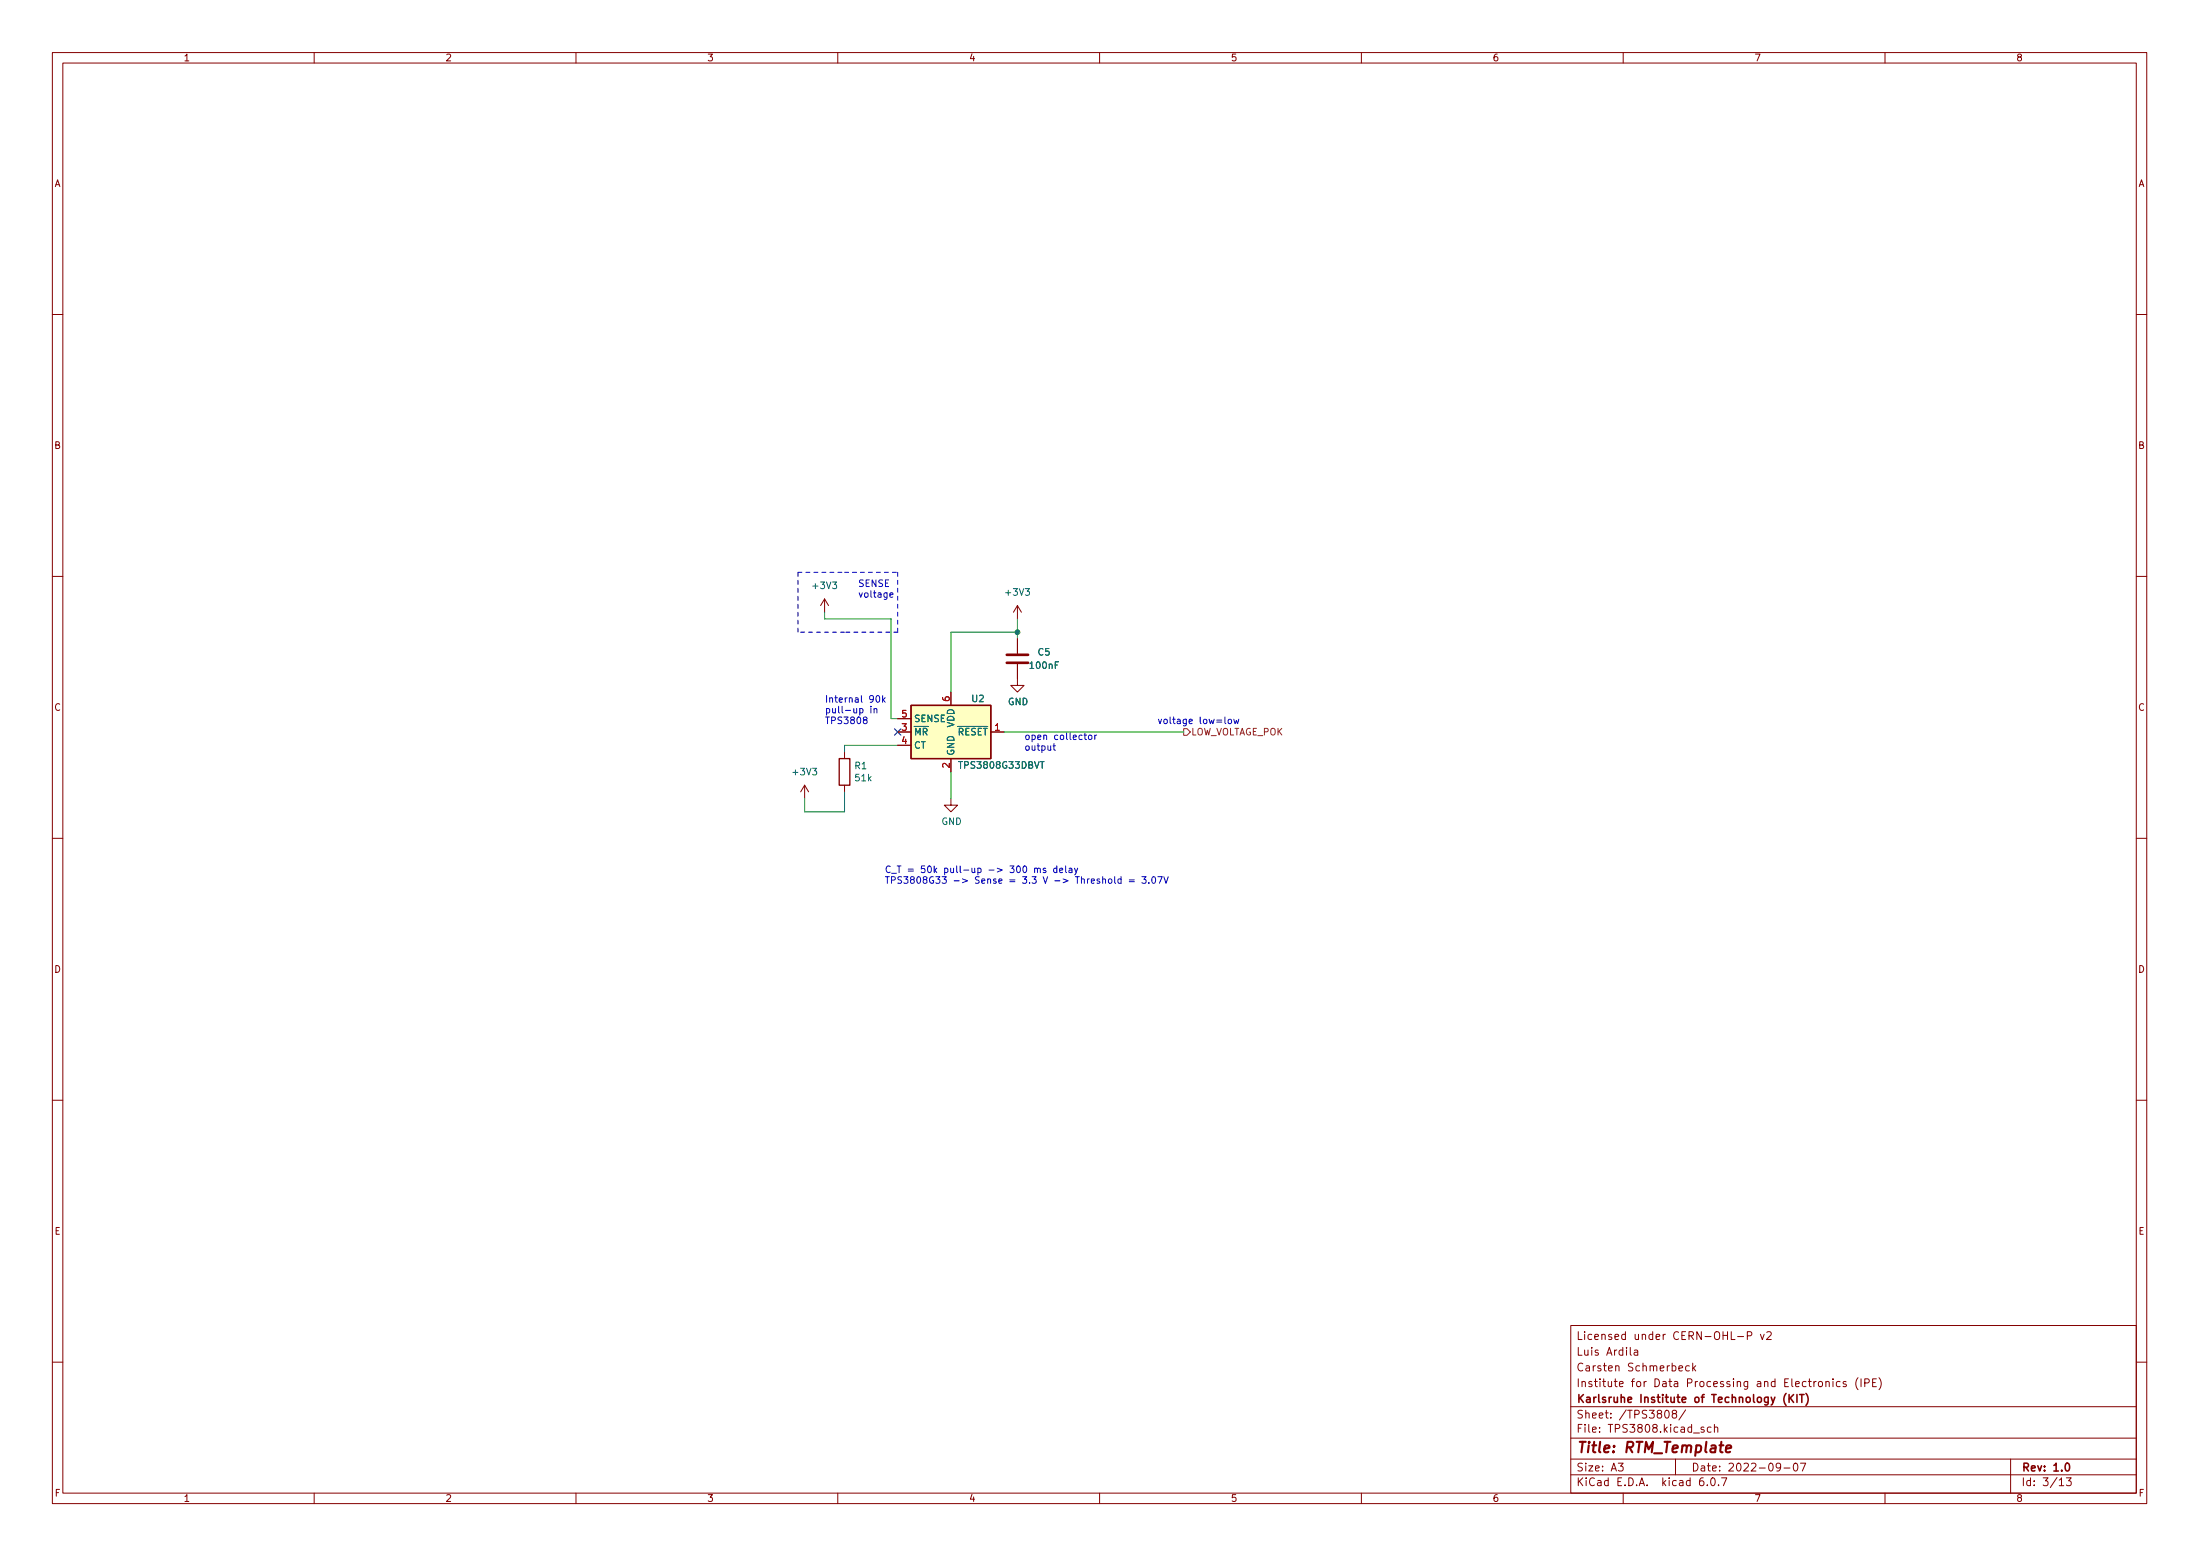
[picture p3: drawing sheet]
<svg xmlns="http://www.w3.org/2000/svg" width="420mm" height="297mm" viewBox="0 0 420 297" stroke-linecap="round" stroke-linejoin="round" font-family="sans-serif">
<g fill="none" stroke="#840000" stroke-width=".19">
<path d="M10 10h400v277h-400zM12 12h396v273h-396zM60 10v2M110 10v2M160 10v2M210 10v2M260 10v2M310 10v2M360 10v2M10 60h2M408 60h2M10 110h2"/>
<path d="M157.5 114.3l-.8 1.3M157.5 114.3v2.6M157.5 114.3l.7 1.3M194.3 115.6v2.5M194.3 115.6l-.8 1.3M194.3 115.6l.8 1.3M408 110h2M171.4 139.7h2.6M171.4 137.2h2.6M181.6 132.1v2.6M189.2 139.7h2.6M194.3 126.8v4h1.3l-1.3 1.3-1.3-1.3h1.3"/>
<path d="M194.3 122v2.8M153.7 149.9l-.8 1.3M153.7 149.9v2.5M153.7 149.9l.7 1.3M161.3 143.5v1.3M161.3 149.9v1.3M171.4 142.3h2.6M181.6 152.4v1.3h1.3l-1.3 1.3-1.3-1.3h1.3M181.6 144.8v2.6M10 160h2M408 160h2M10 210h2"/>
<path d="M408 210h2M300 253h108v32h-108zM311.4 257.2v1.3l.2 .2M312.1 257.8h.6l.1 .9M312.8 258.1h-.5a.29 .29 0 0 0-.2 .3 .29 .29 0 0 0 .2 .3l.5-.1M331.9 255.1h1.1M333.7 255l.7-.1 .2-.2-.1-.3-.2-.2h-.6v1.5M336.2 254.7l.4 1 .3-1M337.4 254.4l.6-.2 .2 .2 .1 .2-.9 1.1h.9M10 260h2M300 278.5h108M300 274.5h108"/>
<path d="M300 268.5h108M309.1 279.3h.9l-.5 .6 .4 .1v.7l-.2 .1-.6-.1M318.1 269.3l.2-.1a.8 .8 0 0 1 .5 .8 .8 .8 0 0 1-.5 .7 .99 .99 0 0 1-.2-1.4zM319.6 269.9l-.2-.3v-.2l.2-.2 .5 .1 .1 .2-.1 .2-.6 .2-.1 .2v.5l.2 .1h.3l.3-.3v-.3l-.3-.2M320 278.5v3M320.6 261.2l.8-.1-.1-.3-.4-.1-.3 .2 .1 .7h.6M321.9 269.1l-1.3 2M322.6 260.8l-.4-.1-.3 .3 .2 .6h.5M323.3 260.2v1.5M323.4 261.1l.4 .6M323.8 260.7l-.5 .6M325.4 272.5l-.3-.1-.2 .2v.2l.5 .2v.3h-.5"/>
<path d="M326.8 272.5l-.4-.1-.3 .3 .1 .6h.6M327.4 272.6l.2-.2 .4 .1 .1 .9M327.4 271.9v1.5M340.1 280l-.3 .2h-.3l-.3-.2 .2-.6 .4-.1 .2 .2a.99 .99 0 0 1-.4 1.3h-.2M342.7 279.4l.2-.1a.8 .8 0 0 1 .5 .8 .8 .8 0 0 1-.5 .7 1 1 0 0 1-.2-1.4zM343.8 279.3h1.1l-.7 1.5M347.4 263.8l.4-.1 .3 .3v.4l-.3 .3-.4-.1-.1-.2zM348.7 263.9l.2-.2 .4 .1 .1 .9M348.7 263.7v1M350.1 263.2v.2M350.1 263.7v1M351.4 263.8l-.4-.1-.3 .3 .2 .6h.5"/>
<path d="M352.6 263.8l-.4-.1-.2 .2 .1 .2 .5 .2v.3h-.6M354.9 263a1.72 1.72 0 0 0 0 2.3M355.4 263.2v1.5M356.1 264l.7-.1 .2-.2-.1-.3-.2-.2h-.6v1.5M357.6 263.9h.5M358.4 263.2h-.8v1.5h.8M358.9 263a1.72 1.72 0 0 1 0 2.3M384 278.5v6.5M408 260h2M60 285v2M110 285v2M160 285v2"/>
<path d="M210 285v2M260 285v2M300 281.5h108M310 285v2M325.3 282.1a.59 .59 0 0 0-.7 .7v.5l.1 .2 .4 .1 .3-.1v-.5l-.1-.2-.4-.1-.3 .3M326.1 283.5v.1M326.8 282.3l.3-.2a.8 .8 0 0 1 .5 .8 .8 .8 0 0 1-.5 .7l-.3-.1-.1-.5zM328.2 283.5v.1M328.8 282.1h1l-.7 1.5M340.7 280.2h1.2M360 285v2M393.3 282.5l.4-.4v1.5"/>
<path d="M393.3 283.6h.8M394.6 282.1h1l-.5 .6 .4 .1v.7l-.2 .1-.7-.1"/>
</g>
<path d="M341.1 266a1.73 1.73 0 0 0 0 2.3M341.7 266.2v1.5M341.9 266.9l.6 .8M342.5 266.2l-.8 .9M343.2 266.2v1.5M343.7 266.2h.8M344.1 266.2v1.5M344.9 266a1.73 1.73 0 0 1 0 2.3M394.6 279.4l.2-.1a.8 .8 0 0 1 .5 .8 .8 .8 0 0 1-.5 .7 1 1 0 0 1-.2-1.4z" fill="none" stroke="#840000" stroke-width=".3"/>
<path d="M329.6 276.6l1-.2v-.4l-.6-.1-.3 .3v.9h.7" fill="none" stroke="#840000" stroke-width=".4"/>
<path d="M174 134.7h15.2v10.1h-15.2z" fill="#ffffc2" stroke="#ffffc2" stroke-width=".19"/>
<path d="M174 134.7h15.2v10.1h-15.2zM160.3 144.8h2v5.1h-2z" fill="none" stroke="#840000" stroke-width=".25"/>
<path d="M192.3 126.5h4M192.3 125h4" fill="none" stroke="#840000" stroke-width=".51"/>
<path d="M226.1 139.1h.6l.6 .6-.6 .7h-.6z" fill="none" stroke="#725600" stroke-width=".19"/>
<g fill="none" stroke="#0000c2" stroke-width=".19">
<path d="M170 113.6l.6-.1-.1-.3h-.4l-.1 .2v.6h.5M165.1 137.4l-.2-.2v-.2l.2-.1h.4v.4l-.5 .2-.1 .2v.3l.2 .1h.3l.2-.2v-.2l-.2-.3M166.3 134.8v.2M166.3 135.3v.8M166.9 135.4l.2-.1h.3l.1 .8M166.9 135.3v.8M167.4 132.9l.2-.1a.68 .68 0 0 1 .4 .6 .68 .68 0 0 1-.4 .7l-.3-.5zM168.6 132.8v1.3M168.7 133.6l.3 .5M169 133.2l-.4 .5M207.2 139.9v1.1l.3 .2M233.9 136.9v1.1l.2 .1"/>
<path d="M234.7 137.4l.3-.1 .2 .2v.4l-.2 .2h-.3l-.2-.2zM235.6 137.3l.3 .8 .2-.6 .3 .6 .2-.8M201.1 142.4h.5M201.3 142v1l.3 .2M207 140.3h.5M208 140.4l.3-.1 .2 .3v.3l-.2 .3-.3-.1-.1-.2zM209.1 140.3v.9M209.4 140.3l-.3 .3M197.6 165.9l.2-.2 .3 .1v.8M197.6 165.7v.9M198.1 165.9l.2-.2 .3 .1 .1 .8M199.7 165.8l-.3-.1-.2 .2 .1 .2 .4 .1v.3h-.5"/>
<path d="M201.8 165.8l-.3-.1-.3 .3 .1 .5h.5M201.8 165.3v1.3M202.4 166.2l.6-.2-.1-.2-.3-.1-.2 .2v.6h.5M203.5 165.3v1.1l.2 .2M204.2 165.8h.5v.8M204.7 166l-.4 .1-.2 .2 .2 .3 .4-.1M205.2 165.7l.3 .9M205.8 165.7l-.4 1.2-.2 .1M210.6 167.9l.2-.1h.3v.8M211.8 167.8h.3l.2 .2v.4l-.2 .2h-.3l-.1-.2zM212.9 167.4v1l.2 .2M214.1 167.8h-.4l-.2 .2 .1 .6h.5"/>
<path d="M214.1 167.4v1.2M215.7 168h.9M215.7 168.3h.9M218.1 167.4h.8l-.4 .4 .3 .2v.5l-.2 .1-.5-.1M219.4 168.5v.1M220.1 167.4h.2a.68 .68 0 0 1 .4 .6 .68 .68 0 0 1-.4 .6 .84 .84 0 0 1-.2-1.2zM221.1 167.4h.9l-.6 1.2M222.3 167.4l.4 1.2 .4-1.2"/>
</g>
<path d="M152.4 109.3h8.9M161.3 109.3h10.1M171.4 109.3v11.4M152.4 120.7v-11.4M161.3 120.7h-8.9M171.4 120.7h-10.1" fill="none" stroke="#0000c2" stroke-width=".19" stroke-dasharray=".8 .8"/>
<path d="M157.5 116.9v1.2h12.7v19.1h1.2M194.3 118.1v3.9M191.8 139.7h34.3M194.3 120.7h-12.7v11.4M161.3 151.2v3.8h-7.6v-2.6M171.4 142.3h-10.1v1.2M181.6 147.4v5" fill="none" stroke="#009600" stroke-width=".19"/>
<path d="M170.8 139.1l1.3 1.2M172.1 139.1l-1.3 1.2" fill="none" stroke="#000084" stroke-width=".19"/>
<circle cx="194.3" cy="120.7" r=".46" fill="#009600" stroke="#009600" stroke-width=".19"/>
<text font-size="2.8" fill="#840000" x="301" y="277.3">Title: RTM_Template</text>
<g font-size="2.1" fill="#840000">
<text x="301" y="255.8">Licensed under CERN-OHL-P v2</text>
<text x="301" y="261.8">Carsten Schmerbeck</text>
<text x="301" y="258.8">Luis Ardila</text>
<text x="301" y="267.8">Karlsruhe Institute of Technology (KIT)</text>
<text x="301" y="264.8">Institute for Data Processing and Electronics (IPE)</text>
<text x="301" y="273.5">File: TPS3808.kicad_sch</text>
<text x="301" y="270.8">Sheet: /TPS3808/</text>
<text x="301" y="280.9">Size: A3</text>
<text x="323" y="280.9">Date: 2022-09-07</text>
<text x="386" y="280.9">Rev: 1.0</text>
<text x="301" y="283.7">KiCad E.D.A. kicad 6.0.7</text>
<text x="386" y="283.7">Id: 3/13</text>
</g>
<g font-size="1.8" fill="#840000">
<text x="35" y="11.7">1</text>
<text x="85" y="11.7">2</text>
<text x="135" y="11.7">3</text>
<text x="185" y="11.7">4</text>
<text x="235" y="11.7">5</text>
<text x="285" y="11.7">6</text>
<text x="335" y="11.7">7</text>
<text x="385" y="11.7">8</text>
<text x="10.3" y="35.7">A</text>
<text x="408.3" y="35.7">A</text>
<text x="10.3" y="85.7">B</text>
<text x="408.3" y="85.7">B</text>
<text x="10.3" y="135.7">C</text>
<text x="408.3" y="135.7">C</text>
<text x="10.3" y="185.7">D</text>
<text x="408.3" y="185.7">D</text>
<text x="10.4" y="235.7">E</text>
<text x="408.4" y="235.7">E</text>
<text x="10.4" y="285.7">F</text>
<text x="35" y="286.7">1</text>
<text x="85" y="286.7">2</text>
<text x="135" y="286.7">3</text>
<text x="185" y="286.7">4</text>
<text x="235" y="286.7">5</text>
<text x="285" y="286.7">6</text>
<text x="335" y="286.7">7</text>
<text x="385" y="286.7">8</text>
<text x="408.4" y="285.7">F</text>
</g>
<g font-size="1.8" fill="#006464">
<text x="155.4" y="112.4">+3V3</text>
<text x="192.2" y="113.7">+3V3</text>
<text x="198.3" y="125.1">C5</text>
<text x="196.8" y="127.7">100nF</text>
<text x="174.5" y="137.8">SENSE</text>
<text x="185.6" y="134">U2</text>
<text x="192.5" y="134.6">GND</text>
<text x="174.5" y="140.4">~{MR}</text>
<text x="174.5" y="142.9">CT</text>
<text x="181.4" y="140.4">~{RESET}</text>
<text x="182.2" y="138.9" transform="rotate(-90 182.2 138.9)">VDD</text>
<text x="151.6" y="148">+3V3</text>
<text x="163.3" y="146.8">R1</text>
<text x="163.4" y="149.1">51k</text>
<text x="182.2" y="144.3" transform="rotate(-90 182.2 144.3)">GND</text>
<text x="183.5" y="146.7">TPS3808G33DBVT</text>
<text x="179.8" y="157.5">GND</text>
</g>
<g font-size="1.8" fill="#0000c2">
<text x="163.8" y="112">SENSE</text>
<text x="163.8" y="114.1">voltage</text>
<text x="157.5" y="134.1">Internal 90k</text>
<text x="157.5" y="136.2">pull-up in</text>
<text x="157.5" y="138.2">TPS3808</text>
<text x="195.6" y="141.2">open collector</text>
<text x="195.6" y="143.3">output</text>
<text x="221" y="138.2">voltage low=low</text>
<text x="168.9" y="166.6">C_T = 50k pull-up -&gt; 300 ms delay</text>
<text x="168.9" y="168.7">TPS3808G33 -&gt; Sense = 3.3 V -&gt; Threshold = 3.07V</text>
</g>
<g font-size="1.8" fill="#a90000">
<text x="172.2" y="136.9">5</text>
<text x="181.4" y="133.9" transform="rotate(-90 181.4 133.9)">6</text>
<text x="172.2" y="139.5">3</text>
<text x="172.2" y="142">4</text>
<text x="190" y="139.5">1</text>
<text x="181.4" y="146.6" transform="rotate(-90 181.4 146.6)">2</text>
</g>
<text font-size="1.8" fill="#725600" x="227.4" y="140.4">LOW_VOLTAGE_POK</text>
</svg>
